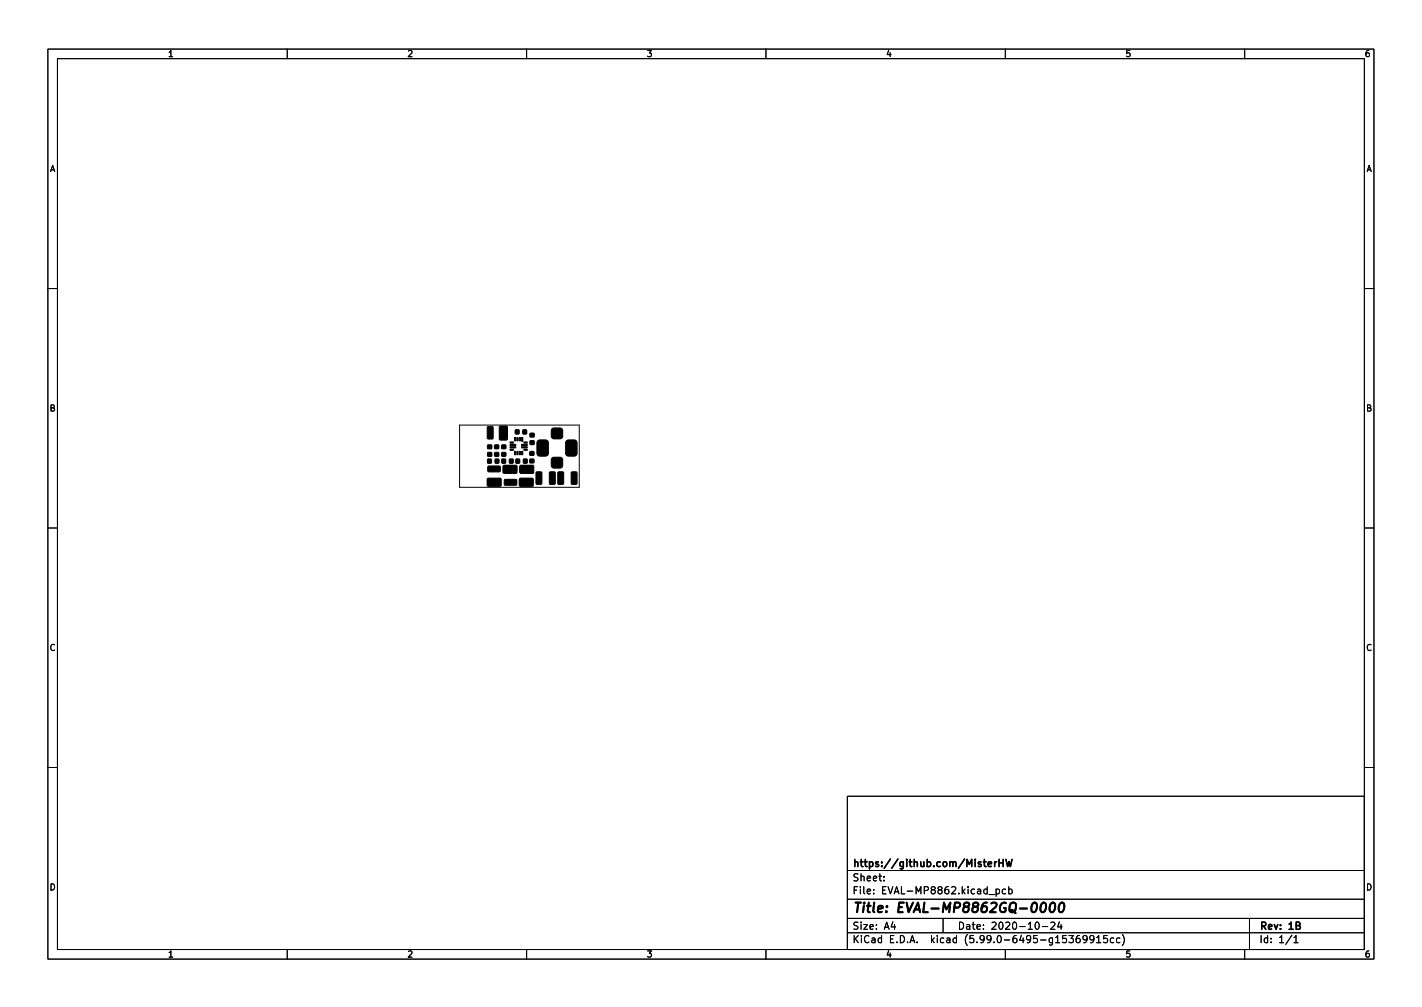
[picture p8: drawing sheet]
<svg xmlns="http://www.w3.org/2000/svg" width="297mm" height="210mm" viewBox="0 0 297 210" stroke-linecap="round" stroke-linejoin="round" font-family="sans-serif">
<g fill="none" stroke="#000" stroke-width=".21">
<path d="M10 10.2h277v190.1h-277zM12 12.2h273v186.1h-273zM60 10.2v2M110 10.2v2M160 10.2v2M210 10.2v2M260 10.2v2M10 60.2h2M285 60.2h2M96 88.7h25v13h-25zM10 110.2h2M285 110.2h2"/>
<path d="M10 160.2h2M177 166.3h108v32h-108zM285 160.2h2M60 198.3v2M110 198.3v2M160 198.3v2M177 194.8h108M177 191.8h108M177 187.8h108M177 181.8h108M184.6 183.8v.1M184.6 183v.1"/>
<path d="M186.5 192.5l-.4 1h1M186.9 193v1M197 191.8v3M206.6 186.8h1.1M208.1 185.7l.4-.1 .3 .3-.2 .7h-.5M208.1 185.6v1.5M210 198.3v2M210.1 185.7l-.5-.1-.2 .3 .1 .7h.6M210.7 185.7l.4-.1 .3 .3-.1 .7h-.6M210.7 185.1v1.5M216.4 192.7l.2-.2a.8 .8 0 0 1 .5 .8 .8 .8 0 0 1-.5 .7l-.2-.1-.2-.4zM217.7 193.5h1.2"/>
<path d="M219.5 192.7l.6-.2 .3 .5-1 1h1M221.3 192.5l-.4 1h1M221.6 193v1M223.3 195.3h.9l-.5 .6 .4 .1v.7l-.2 .1-.6-.1M225.5 195.3l-.4 .1a1.01 1.01 0 0 0 0 1.4l.5-.1v-.5l-.2-.3-.5 .1-.1 .2M227.1 196l-.3 .3h-.3l-.3-.3 .2-.6 .4-.1 .2 .2a.99 .99 0 0 1-.4 1.3h-.2M228.5 196l-.3 .3h-.3l-.3-.3 .2-.6 .4-.1 .2 .2a.99 .99 0 0 1-.3 1.3h-.3M229.1 195.8l.4-.5v1.5M229.1 196.8h.8M231.3 195.3h-.7l-.1 .7 .2-.1 .5 .1 .2 .2-.1 .5-.2 .1-.6-.1M232.6 195.9l-.4-.1-.3 .3 .2 .7h.5M233.9 195.9l-.4-.1-.3 .3 .2 .7h.5"/>
<path d="M234.4 195.1a1.72 1.72 0 0 1 0 2.3M260 198.3v2M261 191.8v6.5M269.9 195.3l-1.3 1.9M270.3 195.8l.4-.5v1.5M270.3 196.8h.8"/>
</g>
<path d="M207.8 179.9v1M208.2 179.9l-.4 .3M208.7 179.4v1.5M209.6 179.4v1.5M210.1 179.4l.4 1.5 .3-1 .3 1 .3-1.5M208.7 180.1h.9M270.8 193.2h.6l.2-.2-.1-.3-.7-.2v1.5h.5l.3-.1v-.4l-.3-.3" fill="none" stroke="#000" stroke-width=".3"/>
<path d="M217.6 188.7l.5-.2a1.19 1.19 0 0 1-.4 2l-.3-.2a1.69 1.69 0 0 1 .2-1.6zM219.5 188.7l.5-.2a1.19 1.19 0 0 1-.4 2l-.3-.2a1.69 1.69 0 0 1 .2-1.6zM221.5 188.7l.5-.2a1.19 1.19 0 0 1-.5 2l-.2-.2a1.69 1.69 0 0 1 .2-1.6z" fill="none" stroke="#000" stroke-width=".4"/>
<g fill="#000" stroke="#000" stroke-width=".21">
<path d="M101.9 97.4l2.5-.1 .1 .2v.9l-.2 .1h-2.3l-.1-.2zM101.9 94.5h.8v.7h-.8zM101.9 92.9h.8v.8h-.8zM101.9 95.9h.7v.8h-.7zM101.8 89.1l1-.1 .2 .2v2.2l-.1 .3h-.9l-.2-.2zM103.3 94.5h.9v.7h-.9zM103.3 92.9h.9v.8h-.9zM103.4 95.9h.8v.8h-.8zM102 99.8h2.6l.1 .2v1.4l-.2 .1h-2.5l-.2-.2v-1.3zM104.8 92.9h.8v.8h-.8zM104.8 94.5h.8v.7h-.8zM104.8 95.9h.8v.8h-.8z"/>
<path d="M104.6 89.1l1-.1 .2 .2v2.2l-.1 .3h-.9l-.2-.2zM104.3 89.1l.1-.2h1.4l.2 .2v2.6l-.2 .2h-1.3l-.2-.2zM106.5 92.3h.7v.2h-.7zM106.5 92.8h1.2v.2h-1.2zM106.5 93.3h1.2v.2h-1.2zM106.5 93.8h.7v.2h-.7zM106.4 95.9h.8v.8h-.8zM107.5 91.3h.2v.7h-.2zM107.5 94.2h.2v.7h-.2zM105.4 97.4l2.4-.1 .2 .2-.1 .9-.2 .1h-2.2l-.2-.2zM108 91.3h.2v.7h-.2zM108 94.2h.2v.7h-.2z"/>
<path d="M105.3 97.1h2.6l.1 .2v1.4l-.2 .1h-2.6l-.1-.2v-1.3zM108.5 91.3h.2v.7h-.2zM108.5 94.2h.2v.7h-.2zM107.7 89.8h.7v.8h-.7zM107.8 95.9h.7v.8h-.7zM108.7 97.3h2.4l.2 .2v.9l-.3 .1h-2.2l-.2-.2zM108.9 93.3h1.2v.2h-1.2zM108.9 92.8h1.2v.2h-1.2zM109 91.3h.2v.8h-.2zM109 94.2h.2v.7h-.2zM109.4 93.8h.7v.2h-.7zM109.4 92.3h.7v.2h-.7z"/>
<path d="M109.2 89.8h.8v.8h-.8zM109.4 95.9h.7v.8h-.7zM110.7 94.3h.8v.7h-.8zM110.7 95.9h.8v.7h-.8zM108.7 99.8h2.6l.1 .2v1.4l-.2 .1h-2.5l-.2-.2v-1.3zM110.7 92.1h.9v.7h-.9zM110.7 90.5h.9v.7h-.9zM108.8 97.1h2.6l.1 .2v1.4l-.1 .1h-2.6l-.3-.2v-1.3zM112 98.6l.9-.1 .3 .2v2.2l-.2 .2h-.8l-.2-.1zM112.3 92l.5-.2h1.1l.6 .3v2.5l-.3 .6h-1.4l-.6-.3-.1-2.5zM114.8 98.6l1-.1 .2 .2v2.2l-.2 .2h-.8l-.2-.1zM115.3 89.5l.4-.1h1.3l.4 .1 .1 .4v1.2l-.1 .4-.4 .1h-1.3l-.4-.1-.1-.4v-1.2z"/>
<path d="M115.3 95.6l.4-.1h1.3l.4 .1 .1 .4v1.2l-.1 .4-.4 .1h-1.3l-.4-.1-.1-.4v-1.2zM118.3 92l.5-.2h1.1l.6 .3v2.5l-.3 .6h-1.4l-.6-.3-.1-2.5zM101.9 100.2l2.5-.1 .1 .2v.9l-.2 .1h-2.3l-.1-.2zM105.4 100.2l2.4-.1 .2 .2-.1 .9-.2 .1h-2.2l-.2-.2zM108.7 100.1h2.4l.2 .2v.9l-.3 .1h-2.2l-.2-.2zM116.6 98.6l.9-.1 .2 .2 .1 2.2-.2 .2h-.8l-.3-.1zM119.4 98.6l.9-.1 .2 .2v2.2l-.1 .2h-.9l-.2-.1z"/>
</g>
<text font-size="2.8" x="178" y="190.6">Title: EVAL-MP8862GQ-0000</text>
<g font-size="2.1">
<text x="178" y="184">Sheet:</text>
<text x="178" y="181">https://github.com/MisterHW</text>
<text x="178" y="186.7">File: EVAL-MP8862.kicad_pcb</text>
<text x="178" y="196.9">KiCad E.D.A. kicad (5.99.0-6495-g15369915cc)</text>
<text x="178" y="194.1">Size: A4</text>
<text x="200" y="194.1">Date: 2020-10-24</text>
<text x="263" y="194.1">Rev: 1B</text>
<text x="263" y="196.9">Id: 1/1</text>
</g>
<g font-size="1.8">
<text x="35" y="11.9">1</text>
<text x="85" y="11.9">2</text>
<text x="135" y="11.9">3</text>
<text x="185" y="11.9">4</text>
<text x="235" y="11.9">5</text>
<text x="285" y="11.9">6</text>
<text x="10.3" y="35.9">A</text>
<text x="285.3" y="35.9">A</text>
<text x="10.3" y="85.9">B</text>
<text x="285.3" y="85.9">B</text>
<text x="10.3" y="135.9">C</text>
<text x="285.3" y="135.9">C</text>
<text x="10.3" y="185.9">D</text>
<text x="285.3" y="185.9">D</text>
<text x="35" y="199.9">1</text>
<text x="85" y="199.9">2</text>
<text x="135" y="199.9">3</text>
<text x="185" y="199.9">4</text>
<text x="235" y="199.9">5</text>
<text x="285" y="199.9">6</text>
</g>
</svg>
